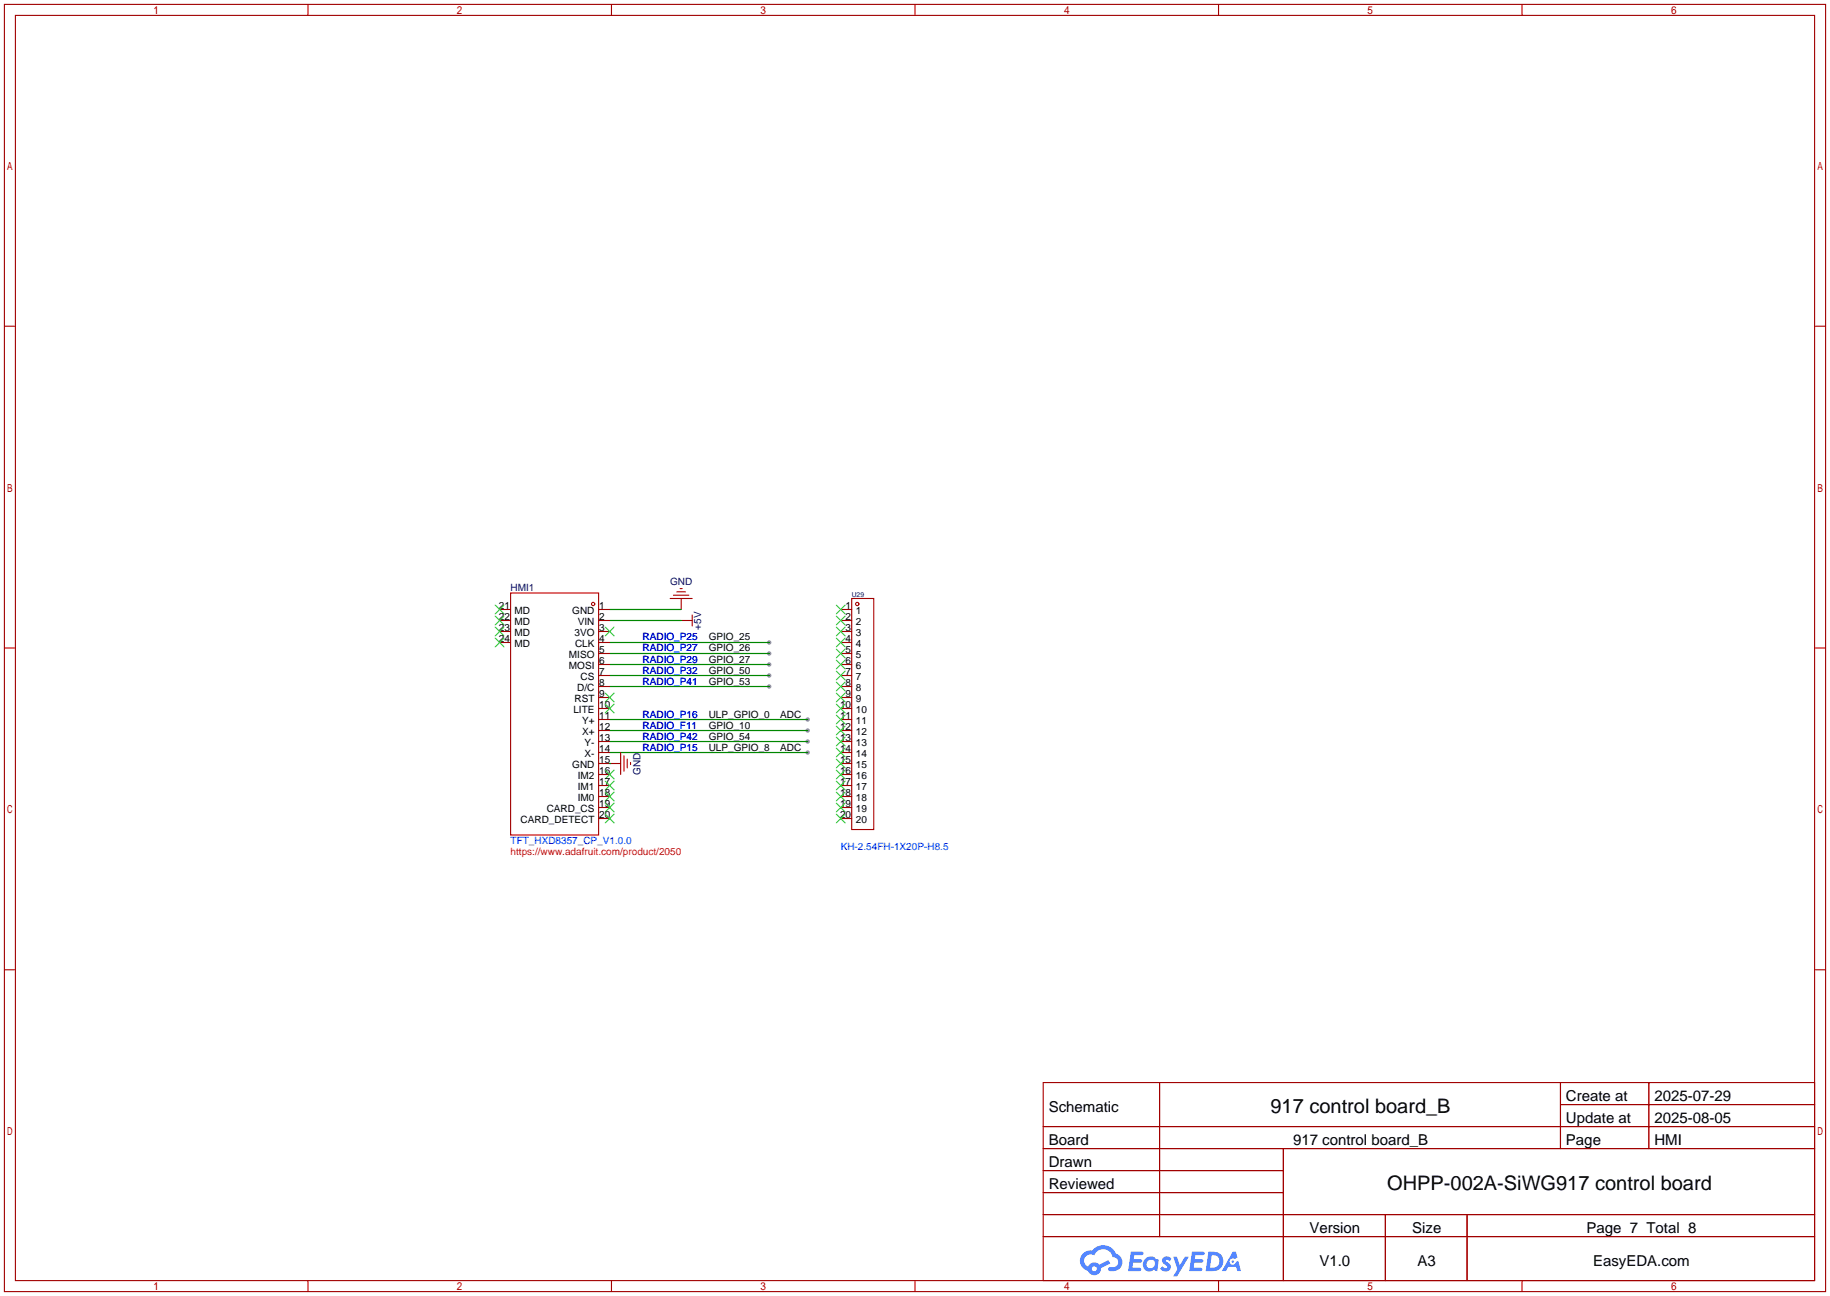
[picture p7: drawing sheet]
<svg xmlns="http://www.w3.org/2000/svg" width="422mm" height="299mm" viewBox="0 0 422 299" stroke-linecap="round" stroke-linejoin="round" font-family="sans-serif">
<g fill="#999">
<circle cx="177.5" cy="148.3" r=".51"/>
<circle cx="177.5" cy="150.9" r=".51"/>
<circle cx="177.5" cy="153.4" r=".51"/>
<circle cx="177.5" cy="156" r=".51"/>
<circle cx="177.5" cy="158.5" r=".51"/>
<circle cx="186.4" cy="166.1" r=".51"/>
<circle cx="186.4" cy="168.7" r=".51"/>
<circle cx="186.4" cy="171.2" r=".51"/>
<circle cx="186.4" cy="173.7" r=".51"/>
</g>
<g fill="none" stroke="#a10000" stroke-width=".25">
<path d="M1 1h420.4v297.2h-420.4zM3.6 3.6h415.2v292.1h-415.2zM71.1 1v2.6M141.1 1v2.6M211.2 1v2.6M281.3 1v2.6M351.3 1v2.6M1 75.3h2.6M418.8 75.3h2.6M1 149.6h2.6M418.8 149.6h2.6M1 223.9h2.6"/>
<path d="M418.8 223.9h2.6M240.8 249.9h178v45.8h-178zM267.7 249.9v35.6M360.2 249.9v15.3M360.2 255h58.6M380.6 249.9v15.3M240.8 260.1h178M240.8 265.2h178M240.8 270.3h55.4M240.8 275.3h55.4M296.2 265.2v30.5M71.1 295.7v2.5"/>
<path d="M141.1 295.7v2.5M211.2 295.7v2.5M240.8 280.4h178M240.8 285.5h178M281.3 295.7v2.5M319.8 280.4v15.3M338.6 280.4v15.3M351.3 295.7v2.5"/>
</g>
<g fill="#5487ff">
<path d="M268.5 290.3a1.3 1.3 0 0 1 1.9 .3l-.4 .6a.54 .54 0 0 0-1-.2l.2 .2a1.28 1.28 0 0 1 .8 2 1.53 1.53 0 0 1-2.2-.3l.5-.6 .8 .5a.31 .31 0 0 0 .3-.3 .31 .31 0 0 0-.2-.3 1.12 1.12 0 0 1-.7-1.9z"/>
<path d="M270.8 290.2h.8l.7 1.9 1.2-1.9h.9l-2.7 4.5h-.9l1-1.7z"/>
<path d="M261 289h2.3a.46 .46 0 0 1 .5 .1 .46 .46 0 0 1 .1 .5l-.3 .2h-1.8l-.1 .9h1.6a.4 .4 0 0 1 .3 .4 .4 .4 0 0 1-.4 .4h-1.6l-.2 1.2h1.4a.46 .46 0 0 1 .5 .1 .46 .46 0 0 1 .1 .5l-.4 .2h-2.6z"/>
<path d="M275.1 289h2.3a.47 .47 0 0 1 .5 .1 .47 .47 0 0 1 .1 .5l-.3 .2h-1.8l-.1 .9h1.6a.4 .4 0 0 1 .4 .4 .4 .4 0 0 1-.5 .4h-1.6l-.2 1.2h1.4a.46 .46 0 0 1 .5 .1 .46 .46 0 0 1 .1 .5l-.4 .2h-2.6z"/>
<path d="M284.5 289h.8l.3 1.3-.6 .4a.75 .75 0 0 0-1.1 .3 .75 .75 0 0 0 .5 1 .75 .75 0 0 0 .9-.6l.5-.3 .6 2.4h-.8l-.3-1h-1.8l-.5 1h-1z"/>
<path d="M278.9 289l-.6 4.5h1.4a2.27 2.27 0 0 0 2.7-2.3 2.27 2.27 0 0 0-2.7-2.2zM279.7 289.8a1.5 1.5 0 0 1 1.8 1.5 1.5 1.5 0 0 1-1.9 1.4h-.3z"/>
<path d="M264.4 290.6a1.6 1.6 0 0 0-.4 2.3 1.6 1.6 0 0 0 2.3 .2l.8 .4 .3-2.5-.1-.3h-.5a1.58 1.58 0 0 0-2.4-.1zM265 291.1a.99 .99 0 0 1 1.6 .6 .99 .99 0 0 1-1.3 1.1 .98 .98 0 0 1-.3-1.7z"/>
<path d="M250 289.4a2.37 2.37 0 0 0 1.1 4 1.54 1.54 0 0 0 1.8 1 1.54 1.54 0 0 0 1.2-1.6l2.2-1.1-.5-.8-2.1 1.1a1.57 1.57 0 0 0-2.6 .4 1.5 1.5 0 0 1-.7-2.1 1.5 1.5 0 0 1 2.2-.5 2.23 2.23 0 0 1 2.3-1.4 2.23 2.23 0 0 1 1.9 1.8 1.16 1.16 0 0 1 1.3 1.1 1.16 1.16 0 0 1-1.1 1.3h-.7a.47 .47 0 0 0-.5 .3 .47 .47 0 0 0 .4 .6 2.14 2.14 0 0 0 2.7-1.4 2.14 2.14 0 0 0-1.3-2.7 3.2 3.2 0 0 0-5.5-.7l-1.1 .1zM252 292.9a.6 .6 0 0 1 1.2 0 .6 .6 0 0 1-1.2 0z"/>
<circle cx="284.6" cy="291.3" r=".28"/>
</g>
<g fill="none" stroke="#a10000" stroke-width=".25">
<path d="M117.9 136.9h20.3v55.9h-20.3zM154.7 138.2h5.1M155.4 137.4h3.6M156.2 136.7h2M157 135.9h.5M157.2 138.2v2.5M196.6 138.2h5.1v53.3h-5.1zM115.3 143.3h2.6M115.3 140.7h2.6M115.3 145.8h2.6M115.3 148.3h2.6M138.2 143.3h2.5"/>
<path d="M138.2 140.7h2.5M138.2 145.8h2.5M138.2 148.3h2.5M138.2 150.9h2.5M138.2 153.4h2.5M138.2 156h2.5M138.2 158.5h2.5M157.2 143.3h2.6M159.8 142v2.5M194.1 143.3h2.5M194.1 140.7h2.5M194.1 145.8h2.5"/>
<path d="M194.1 148.3h2.5M194.1 150.9h2.5M194.1 153.4h2.5M194.1 156h2.5M194.1 158.5h2.5M138.2 176.3h5.1M138.2 161h2.5M138.2 163.6h2.5M138.2 166.1h2.5M138.2 168.7h2.5M138.2 171.2h2.5M138.2 173.7h2.5"/>
<path d="M138.2 178.8h2.5M143.3 173.7v5.1M144 174.5v3.6M144.8 175.3v2M145.5 176v.5M194.1 176.3h2.5M194.1 161h2.5M194.1 163.6h2.5M194.1 166.1h2.5M194.1 168.7h2.5M194.1 171.2h2.5M194.1 173.7h2.5"/>
<path d="M194.1 178.8h2.5M138.2 181.4h2.5M138.2 183.9h2.5M138.2 186.4h2.5M138.2 189h2.5M194.1 181.4h2.5M194.1 183.9h2.5M194.1 186.4h2.5M194.1 189h2.5"/>
<circle cx="136.9" cy="139.4" r=".38"/>
<circle cx="197.9" cy="139.4" r=".38"/>
</g>
<path d="M140.7 140.7h16.5M140.7 143.3h16.5M140.7 148.3h36.8M140.7 150.9h36.8M140.7 153.4h36.8M140.7 156h36.8M140.7 158.5h36.8M140.7 176.3h.1M140.7 166.1h45.7M140.7 168.7h45.7M140.7 171.2h45.7M140.7 173.7h45.7" fill="none" stroke="#008700" stroke-width=".25"/>
<g fill="none" stroke="#3c3" stroke-width=".25">
<path d="M114.3 139.7l2 2M116.3 139.7l-2 2M193 139.7l2.1 2M195.1 139.7l-2.1 2M114.3 142.2l2 2.1M114.3 144.8l2 2M114.3 147.3l2 2.1M116.3 142.2l-2 2.1M116.3 144.8l-2 2M116.3 147.3l-2 2.1M139.7 144.8l2 2M141.7 144.8l-2 2"/>
<path d="M193 142.2l2.1 2.1M193 144.8l2.1 2M193 147.3l2.1 2.1M193 149.9l2.1 2M193 152.4l2.1 2M193 154.9l2.1 2.1M193 157.5l2.1 2M195.1 142.2l-2.1 2.1M195.1 144.8l-2.1 2M195.1 147.3l-2.1 2.1M195.1 149.9l-2.1 2M195.1 152.4l-2.1 2"/>
<path d="M195.1 154.9l-2.1 2.1M195.1 157.5l-2.1 2M139.7 160l2 2.1M139.7 162.6l2 2M139.7 177.8l2 2M141.7 160l-2 2.1M141.7 162.6l-2 2M141.7 177.8l-2 2M193 160l2.1 2.1M193 162.6l2.1 2M193 165.1l2.1 2M193 167.6l2.1 2.1"/>
<path d="M193 170.2l2.1 2M193 172.7l2.1 2.1M193 175.3l2.1 2M193 177.8l2.1 2M195.1 160l-2.1 2.1M195.1 162.6l-2.1 2M195.1 165.1l-2.1 2M195.1 167.6l-2.1 2.1M195.1 170.2l-2.1 2M195.1 172.7l-2.1 2.1M195.1 175.3l-2.1 2M195.1 177.8l-2.1 2"/>
<path d="M139.7 180.3l2 2.1M139.7 182.9l2 2M139.7 185.4l2 2.1M139.7 188l2 2M141.7 180.3l-2 2.1M141.7 182.9l-2 2M141.7 185.4l-2 2.1M141.7 188l-2 2M193 180.3l2.1 2.1M193 182.9l2.1 2M193 185.4l2.1 2.1M193 188l2.1 2"/>
<path d="M195.1 180.3l-2.1 2.1M195.1 182.9l-2.1 2M195.1 185.4l-2.1 2.1M195.1 188l-2.1 2"/>
</g>
<g font-size="4.6">
<text x="293.3" y="257">917 control board_B</text>
<text x="320.2" y="274.8">OHPP-002A-SiWG917 control board</text>
</g>
<g font-size="3.5">
<text x="242.1" y="256.7">Schematic</text>
<text x="361.5" y="254.2">Create at</text>
<text x="381.9" y="254.2">2025-07-29</text>
<text x="361.5" y="259.2">Update at</text>
<text x="381.9" y="259.2">2025-08-05</text>
<text x="242.1" y="264.3">Board</text>
<text x="242.1" y="269.4">Drawn</text>
<text x="298.5" y="264.3">917 control board_B</text>
<text x="361.5" y="264.3">Page</text>
<text x="381.9" y="264.3">HMI</text>
<text x="242.1" y="274.5">Reviewed</text>
<text x="302.3" y="284.6">Version</text>
<text x="326" y="284.6">Size</text>
<text x="366.2" y="284.6">Page 7 Total 8</text>
<text x="304.6" y="292.3">V1.0</text>
<text x="327.2" y="292.3">A3</text>
<text x="367.7" y="292.3">EasyEDA.com</text>
</g>
<g font-size="2.3" fill="#000080">
<text x="117.9" y="136.4">HMI1</text>
<text x="154.7" y="135.2">GND</text>
<text x="161.8" y="145.3" transform="rotate(-90 161.8 145.3)">+5V</text>
<text x="147.9" y="178.8" transform="rotate(-90 147.9 178.8)">GND</text>
</g>
<g font-size="2.3">
<text x="115.2" y="140.5">21</text>
<text x="115.2" y="143">22</text>
<text x="118.8" y="141.8">MD</text>
<text x="132.1" y="141.8">GND</text>
<text x="138.3" y="140.5">1</text>
<text x="138.3" y="143">2</text>
<text x="195.2" y="140.5">1</text>
<text x="195.2" y="143">2</text>
<text x="197.5" y="141.8">1</text>
<text x="115.2" y="145.6">23</text>
<text x="115.2" y="148.1">24</text>
<text x="118.8" y="144.3">MD</text>
<text x="118.8" y="146.8">MD</text>
<text x="118.8" y="149.4">MD</text>
<text x="132.6" y="146.8">3VO</text>
<text x="132.7" y="149.4">CLK</text>
<text x="133.4" y="144.3">VIN</text>
<text x="138.3" y="145.6">3</text>
<text x="138.3" y="148.1">4</text>
<text x="163.6" y="147.9">GPIO_25</text>
<text x="195.2" y="145.6">3</text>
<text x="195.2" y="148.1">4</text>
<text x="197.5" y="144.3">2</text>
<text x="197.5" y="146.8">3</text>
<text x="197.5" y="149.4">4</text>
<text x="131.3" y="151.9">MISO</text>
<text x="131.3" y="154.5">MOSI</text>
<text x="138.3" y="150.6">5</text>
<text x="138.3" y="153.2">6</text>
<text x="138.3" y="155.7">7</text>
<text x="163.6" y="150.4">GPIO_26</text>
<text x="163.6" y="153">GPIO_27</text>
<text x="163.6" y="155.5">GPIO_50</text>
<text x="195.2" y="150.6">5</text>
<text x="195.2" y="153.2">6</text>
<text x="195.2" y="155.7">7</text>
<text x="197.5" y="151.9">5</text>
<text x="197.5" y="154.5">6</text>
<text x="133.3" y="159.5">D/C</text>
<text x="134" y="157">CS</text>
<text x="138.3" y="158.3">8</text>
<text x="138.3" y="160.8">9</text>
<text x="163.6" y="158">GPIO_53</text>
<text x="195.2" y="158.3">8</text>
<text x="195.2" y="160.8">9</text>
<text x="197.5" y="157">7</text>
<text x="197.5" y="159.5">8</text>
<text x="132.4" y="164.6">LITE</text>
<text x="132.6" y="162.1">RST</text>
<text x="134.3" y="167.2">Y+</text>
<text x="138.3" y="163.3">10</text>
<text x="138.3" y="165.9">11</text>
<text x="163.6" y="165.7">ULP_GPIO_0</text>
<text x="180.1" y="165.7">ADC</text>
<text x="193.9" y="163.3">10</text>
<text x="193.9" y="165.9">11</text>
<text x="197.5" y="162.1">9</text>
<text x="197.5" y="164.6">10</text>
<text x="197.5" y="167.2">11</text>
<text x="134.3" y="169.7">X+</text>
<text x="134.9" y="172.2">Y-</text>
<text x="138.3" y="168.4">12</text>
<text x="138.3" y="171">13</text>
<text x="138.3" y="173.5">14</text>
<text x="163.6" y="168.2">GPIO_10</text>
<text x="163.6" y="170.7">GPIO_54</text>
<text x="163.6" y="173.3">ULP_GPIO_8</text>
<text x="180.1" y="173.3">ADC</text>
<text x="193.9" y="168.4">12</text>
<text x="193.9" y="171">13</text>
<text x="193.9" y="173.5">14</text>
<text x="197.5" y="169.7">12</text>
<text x="197.5" y="172.2">13</text>
<text x="132.1" y="177.3">GND</text>
<text x="133.4" y="179.9">IM2</text>
<text x="134.9" y="174.8">X-</text>
<text x="138.3" y="176">15</text>
<text x="138.3" y="178.6">16</text>
<text x="193.9" y="176">15</text>
<text x="193.9" y="178.6">16</text>
<text x="197.5" y="174.8">14</text>
<text x="197.5" y="177.3">15</text>
<text x="197.5" y="179.9">16</text>
<text x="133.4" y="182.4">IM1</text>
<text x="133.4" y="184.9">IM0</text>
<text x="138.3" y="181.1">17</text>
<text x="138.3" y="183.7">18</text>
<text x="193.9" y="181.1">17</text>
<text x="193.9" y="183.7">18</text>
<text x="197.5" y="182.4">17</text>
<text x="197.5" y="184.9">18</text>
<text x="120.2" y="190">CARD_DETECT</text>
<text x="126.2" y="187.5">CARD_CS</text>
<text x="138.3" y="186.2">19</text>
<text x="138.3" y="188.7">20</text>
<text x="193.9" y="186.2">19</text>
<text x="193.9" y="188.7">20</text>
<text x="197.5" y="187.5">19</text>
<text x="197.5" y="190">20</text>
</g>
<g font-size="2.3" fill="#00f">
<text x="148.3" y="147.9">RADIO_P25</text>
<text x="148.3" y="150.4">RADIO_P27</text>
<text x="148.3" y="153">RADIO_P29</text>
<text x="148.3" y="155.5">RADIO_P32</text>
<text x="148.3" y="158">RADIO_P41</text>
<text x="148.3" y="165.7">RADIO_P16</text>
<text x="148.3" y="168.2">RADIO_F11</text>
<text x="148.3" y="170.7">RADIO_P42</text>
<text x="148.3" y="173.3">RADIO_P15</text>
<text x="117.9" y="194.9">TFT_HXD8357_CP_V1.0.0</text>
<text x="194.1" y="196.1">KH-2.54FH-1X20P-H8.5</text>
</g>
<text font-size="2.3" fill="#f00" x="117.9" y="197.4">https://www.adafruit.com/product/2050</text>
<text font-size="1.6" fill="#000080" x="196.6" y="137.9">U29</text>
</svg>
